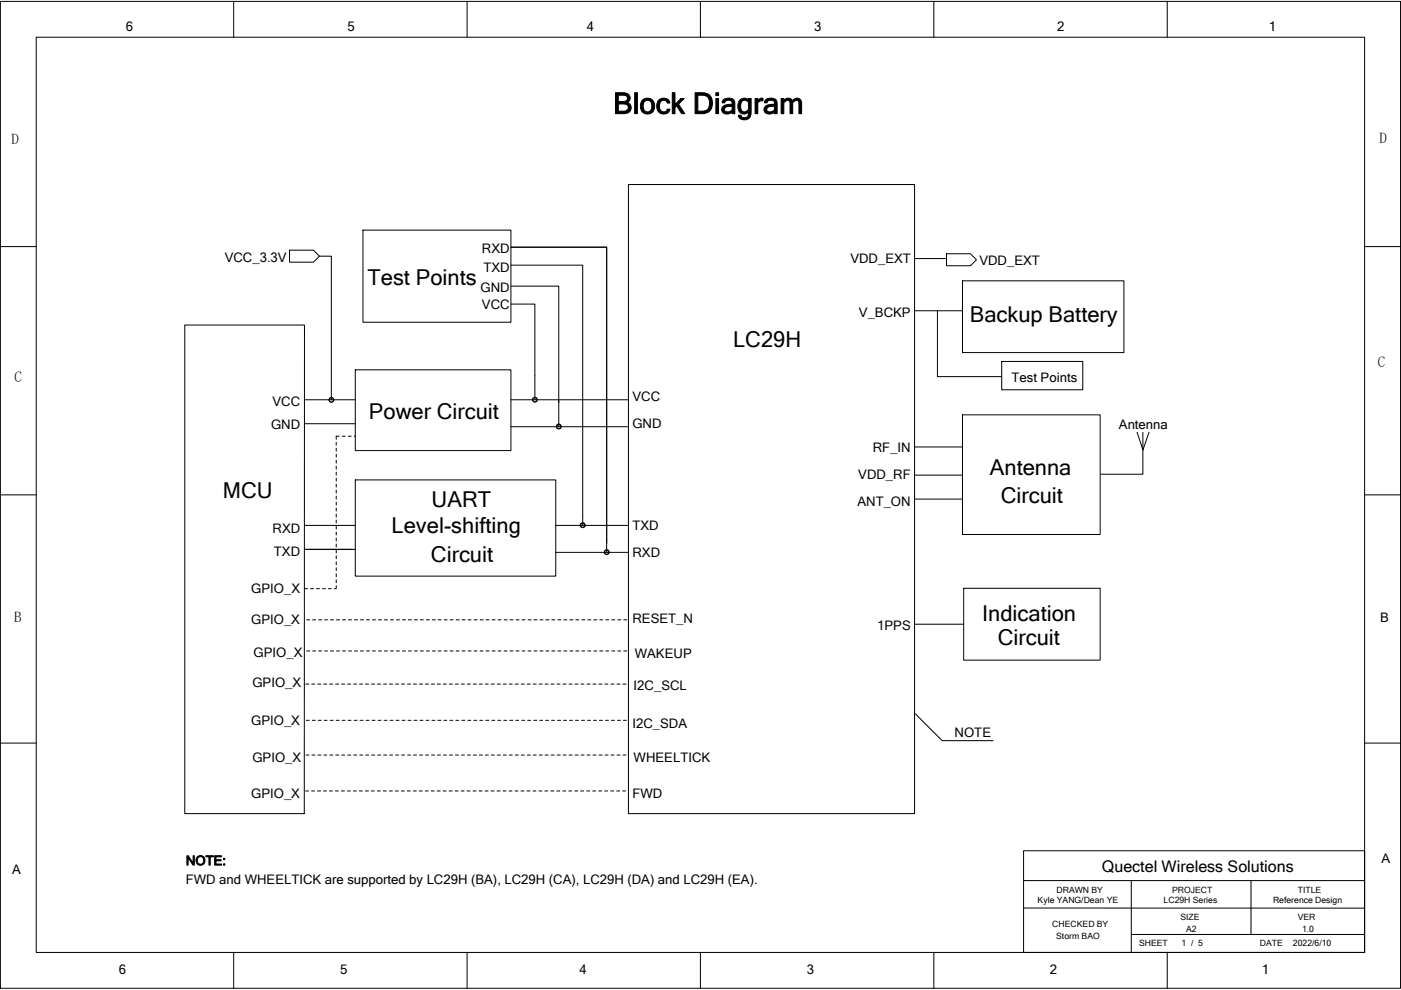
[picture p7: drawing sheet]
<svg xmlns="http://www.w3.org/2000/svg" width="297mm" height="210mm" viewBox="0 0 297 210" stroke-linecap="round" stroke-linejoin="round" font-family="sans-serif">
<g fill="none" stroke="#000" stroke-width=".21">
<path d="M.1 .3h296.8v209.3h-296.8zM7.7 7.9h281.6v194.1h-281.6zM49.5 .3v7.6M99 .3v7.6M148.5 .3v7.6M198 .3v7.6M247.5 .3v7.6M133.2 39.1h60.7v133.5h-60.7zM.1 52.3h7.6M61.4 53.1h5.1l1.2 1.2-1.2 1.3h-5.1zM67.7 54.3h2.5v30.5M77 48.8h31.3v19.5h-31.3z"/>
<path d="M108.3 56.2h15.2v55.2M193.9 54.8h6.6M200.7 53.8h5.1l1.2 1.3-1.2 1.3h-5.1zM204.1 59.6h34.2v15.2h-34.2zM289.3 52.3h7.6M39.2 68.9h25.4l-.1 103.7h-25.3zM75.3 78.4h33v17.2h-33zM108.3 64.5h5.1v20.3M108.3 60.7h10.2v24.7M193.9 65.9h10.2M198.8 65.9v14h13.6M212.4 76.7h17.2v6h-17.2z"/>
<path d="M64.6 84.8h10.7M64.6 89.9h10.7M71.3 92.5v.7M71.3 93.8v.6M71.3 95.1v.6M71.3 96.3v.7M71.3 97.6v.6M71.3 98.9v.6M71.3 92.5h.6M72.6 92.5h.6M73.8 92.5h.7M75.1 92.5h.3"/>
<path d="M108.3 84.8h24.8M108.3 90.5h24.8M118.5 84.8v5.7M193.9 94.8h10.2M204.1 98.8h.1M204.1 88h29.2v25.4h-29.2zM241.1 91.7l1.2 3.7M242.3 91.7v8.9h-8.9M243.6 91.7l-1.3 3.8M.1 105h7.6M64.6 111.4h10.7M64.6 116.5h10.7"/>
<path d="M71.3 100.1v.7M71.3 101.4v.6M71.3 102.7v.6M71.3 103.9v.7M71.3 105.2v.7M71.3 106.5v.6M71.3 107.8v.6M71.3 109v.7M71.3 110.3v.6M71.3 111.6v.6M71.3 112.8v.7M71.3 114.1v.6"/>
<path d="M71.3 115.4v.6M71.3 116.6v.7M71.3 117.9v.6M71.3 119.1v.7M75.3 101.8h42.5v20.4h-42.5zM117.8 111.4h15.3M117.8 117.2h15.3M128.6 115.3v-62.9h-20.3h20.3v64.8M193.9 105.9h10.2M193.9 100.8h10.2M289.3 105h7.6M64.6 124.9h.6"/>
<path d="M65 138.1h.7M65 131.5h.7M65.8 124.9h.7M66.3 138.1h.6M66.3 131.5h.6M67.1 124.9h.6M67.6 138.1h.6M67.6 131.5h.6M68.4 124.9h.6M68.8 138.1h.6M68.8 131.5h.6M69.6 124.9h.6"/>
<path d="M70.1 138.1h.6M70.1 131.5h.6M71.3 120.4v.7M71.3 121.7v.6M71.3 123v.6M71.3 124.2v.7h-.4M71.3 131.5h.7M71.3 138.1h.7M72.6 131.5h.7M72.6 138.1h.7M73.9 131.5h.6M73.9 138.1h.6"/>
<path d="M75.2 131.5h.6M75.2 138.1h.6M76.4 131.5h.7M76.4 138.1h.7M77.7 131.5h.6M77.7 138.1h.6M79 131.5h.6M79 138.1h.6M80.2 131.5h.7M80.2 138.1h.7M81.5 131.5h.6M81.5 138.1h.6"/>
<path d="M82.8 131.5h.6M82.8 138.1h.6M84 131.5h.7M84 138.1h.7M85.3 131.5h.7M85.3 138.1h.7M86.6 131.5h.6M86.6 138.1h.6M87.9 131.5h.6M87.9 138.1h.6M89.1 131.5h.7M89.1 138.1h.7"/>
<path d="M90.4 131.5h.6M90.4 138.1h.6M91.7 131.5h.6M91.7 138.1h.6M92.9 131.5h.6M92.9 138.1h.6M94.2 131.5h.6M94.2 138.1h.6M95.4 131.5h.7M95.4 138.1h.7M96.7 131.5h.6M96.7 138.1h.6"/>
<path d="M98 131.5h.6M98 138.1h.6M99.2 131.5h.7M99.2 138.1h.7M100.5 131.5h.7M100.5 138.1h.7M101.8 131.5h.6M101.8 138.1h.6M103.1 131.5h.6M103.1 138.1h.6M104.3 131.5h.7M104.3 138.1h.7"/>
<path d="M105.6 131.5h.6M105.6 138.1h.6M106.9 131.5h.6M106.9 138.1h.6M108.1 131.5h.7M108.1 138.1h.7M109.4 131.5h.6M109.4 138.1h.6M110.7 131.5h.6M110.7 138.1h.6M111.9 131.5h.7M111.9 138.1h.7"/>
<path d="M113.2 131.5h.7M113.2 138.1h.7M114.5 131.5h.6M114.5 138.1h.6M115.7 131.5h.7M115.7 138.1h.7M117 131.5h.6M117 138.1h.6M118.3 131.5h.6M118.3 138.1h.6M119.5 131.5h.7M119.5 138.1h.7"/>
<path d="M120.8 131.5h.7M120.8 138.1h.7M122.1 131.5h.6M122.1 138.1h.6M123.4 131.5h.6M123.4 138.1h.6M124.6 131.5h.7M124.6 138.1h.7M125.9 131.5h.6M125.9 138.1h.6M127.2 131.5h.6M127.2 138.1h.6"/>
<path d="M128.4 131.5h.7M128.4 138.1h.7M129.7 131.5h.6M129.7 138.1h.6M131 131.5h.6M131 138.1h.6M132.2 131.5h.7M132.2 138.1h.7M193.9 132.4h10.4M204.3 124.8h29v15.2h-29zM.1 157.6h7.6M64.8 145.1h.7"/>
<path d="M64.9 152.8h.7M66.1 145.1h.6M66.2 152.8h.6M67.4 145.1h.6M67.5 152.8h.6M68.6 145.1h.7M68.7 152.8h.7M69.9 145.1h.6M70 152.8h.6M71.2 145.1h.6M71.3 152.8h.6M72.4 145.1h.7"/>
<path d="M72.5 152.8h.7M73.7 145.1h.6M73.8 152.8h.6M75 145.1h.6M75.1 152.8h.6M76.2 145.1h.7M76.3 152.8h.7M77.5 145.1h.6M77.6 152.8h.7M78.8 145.1h.6M78.9 152.8h.6M80 145.1h.7"/>
<path d="M80.2 152.8h.6M81.3 145.1h.7M81.4 152.8h.7M82.6 145.1h.6M82.7 152.8h.6M83.9 145.1h.6M84 152.8h.6M85.1 145.1h.7M85.2 152.8h.7M86.4 145.1h.6M86.5 152.8h.6M87.7 145.1h.6"/>
<path d="M87.8 152.8h.6M88.9 145.1h.7M89 152.8h.7M90.2 145.1h.6M90.3 152.8h.7M91.5 145.1h.6M91.6 152.8h.6M92.7 145.1h.7M92.8 152.8h.7M94 145.1h.6M94.1 152.8h.6M95.3 145.1h.6"/>
<path d="M95.4 152.8h.6M96.5 145.1h.7M96.6 152.8h.7M97.8 145.1h.6M97.9 152.8h.6M99.1 145.1h.6M99.2 152.8h.6M100.3 145.1h.7M100.5 152.8h.6M101.6 145.1h.7M101.7 152.8h.7M102.9 145.1h.6"/>
<path d="M103 152.8h.6M104.2 145.1h.6M104.3 152.8h.6M105.4 145.1h.7M105.5 152.8h.7M106.7 145.1h.6M106.8 152.8h.6M108 145.1h.6M108.1 152.8h.6M109.2 145.1h.7M109.3 152.8h.7M110.5 145.1h.6"/>
<path d="M110.6 152.8h.6M111.8 145.1h.6M111.9 152.8h.6M113 145.1h.7M113.2 152.8h.6M114.3 145.1h.7M114.4 152.8h.7M115.6 145.1h.6M115.7 152.8h.6M116.8 145.1h.7M116.9 152.8h.7M118.1 145.1h.6"/>
<path d="M118.2 152.8h.6M119.4 145.1h.6M119.5 152.8h.6M120.6 145.1h.7M120.8 152.8h.6M121.9 145.1h.7M122 152.8h.7M123.2 145.1h.6M123.3 152.8h.6M124.5 145.1h.6M124.6 152.8h.6M125.7 145.1h.7"/>
<path d="M125.8 152.8h.7M127 145.1h.6M127.1 152.8h.6M128.3 145.1h.6M128.4 152.8h.6M129.5 145.1h.7M129.6 152.8h.7M130.8 145.1h.6M130.9 152.8h.6M132.1 145.1h.6M132.2 152.8h.6M194.1 151.4l5.7 5.7h10.7"/>
<path d="M289.3 157.6h7.6M64.8 167.8h.6M64.9 160.1h.6M66.1 167.8h.6M66.1 160.1h.7M67.3 167.8h.7M67.4 160.1h.6M68.6 167.8h.6M68.7 160.1h.6M69.8 167.8h.7M69.9 160.1h.6M71.1 167.8h.7"/>
<path d="M71.2 160.1h.6M72.4 167.8h.6M72.5 160.1h.6M73.7 167.8h.6M73.7 160.1h.7M74.9 167.8h.7M75 160.1h.6M76.2 167.8h.6M76.3 160.1h.6M77.5 167.8h.6M77.5 160.1h.7M78.7 167.8h.7"/>
<path d="M78.8 160.1h.6M80 167.8h.6M80.1 160.1h.6M81.3 167.8h.6M81.3 160.1h.7M82.5 167.8h.7M82.6 160.1h.6M83.8 167.8h.7M83.9 160.1h.6M85.1 167.8h.6M85.2 160.1h.6M86.4 167.8h.6"/>
<path d="M86.4 160.1h.7M87.6 167.8h.7M87.7 160.1h.6M88.9 167.8h.6M89 160.1h.6M90.2 167.8h.6M90.2 160.1h.7M91.4 167.8h.7M91.5 160.1h.6M92.7 167.8h.6M92.7 160.1h.7M94 167.8h.6"/>
<path d="M94 160.1h.7M95.2 167.8h.7M95.3 160.1h.6M96.5 167.8h.6M96.6 160.1h.6M97.8 167.8h.6M97.8 160.1h.7M99 167.8h.7M99.1 160.1h.6M100.3 167.8h.6M100.4 160.1h.6M101.6 167.8h.6"/>
<path d="M101.6 160.1h.7M102.8 167.8h.7M102.9 160.1h.6M104.1 167.8h.7M104.2 160.1h.6M105.4 167.8h.6M105.4 160.1h.7M106.7 167.8h.6M106.7 160.1h.7M107.9 167.8h.7M108 160.1h.6M109.2 167.8h.6"/>
<path d="M109.3 160.1h.6M110.5 167.8h.6M110.5 160.1h.7M111.7 167.8h.7M111.8 160.1h.6M113 167.8h.6M113.1 160.1h.6M114.3 167.8h.6M114.3 160.1h.7M115.5 167.8h.6M115.6 160.1h.6M116.8 167.8h.6"/>
<path d="M116.9 160.1h.6M118 167.8h.7M118.1 160.1h.7M119.3 167.8h.6M119.4 160.1h.6M120.6 167.8h.6M120.7 160.1h.6M121.9 167.8h.6M121.9 160.1h.7M123.1 167.8h.7M123.2 160.1h.6M124.4 167.8h.6"/>
<path d="M124.5 160.1h.6M125.7 167.8h.6M125.7 160.1h.7M126.9 167.8h.7M127 160.1h.7M128.2 167.8h.6M128.3 160.1h.6M129.5 167.8h.6M129.6 160.1h.6M130.7 167.8h.7M130.8 160.1h.7M132 167.8h.6"/>
<path d="M132.1 160.1h.6M217 180.4h72.3v21.6h-72.3zM217 186.8h72.3M217 192.6h72.3M239.9 186.8v15.2M239.9 198.2h49.4M265.2 186.8v11.4M49.5 202v7.6M99 202v7.6M148.5 202v7.6M198 202v7.6M247.5 202v7.6"/>
</g>
<path d="M70.2 84.7h.2v.2h-.2zM113.3 84.7h.2v.2h-.2zM118.4 90.4h.2v.2h-.2zM123.5 111.3h.2v.2h-.2zM128.5 117h.2v.2h-.2z" fill="none" stroke="#000" stroke-width=".99"/>
<text font-size="6.2" x="130" y="24.1">Block Diagram</text>
<g font-size="4.6">
<text x="77.9" y="60.4">Test Points</text>
<text x="205.6" y="68.3">Backup Battery</text>
<text x="155.4" y="73.7">LC29H</text>
<text x="78.2" y="88.9">Power Circuit</text>
<text x="209.9" y="100.8">Antenna</text>
<text x="47.3" y="105.7">MCU</text>
<text x="91.5" y="107.4">UART</text>
<text x="212.2" y="106.7">Circuit</text>
<text x="83" y="113.1">Level-shifting</text>
<text x="91.4" y="119.3">Circuit</text>
<text x="208.3" y="131.7">Indication</text>
<text x="211.6" y="136.7">Circuit</text>
</g>
<text font-size="3.4" x="233.6" y="185">Quectel Wireless Solutions</text>
<g font-size="3.2">
<text x="2.5" y="30.5">D</text>
<text x="292.5" y="30.4">D</text>
<text x="292.1" y="77.8">C</text>
<text x="3.1" y="81.1">C</text>
<text x="3" y="131.8">B</text>
</g>
<g font-size="2.8">
<text x="26.7" y="6.6">6</text>
<text x="73.7" y="6.6">5</text>
<text x="124.4" y="6.6">4</text>
<text x="172.6" y="6.6">3</text>
<text x="224.1" y="6.6">2</text>
<text x="269" y="6.6">1</text>
<text x="102.2" y="53.6">RXD</text>
<text x="47.6" y="55.5">VCC_3.3V</text>
<text x="102.5" y="57.7">TXD</text>
<text x="180.3" y="55.9">VDD_EXT</text>
<text x="207.6" y="56.3">VDD_EXT</text>
<text x="101.9" y="62">GND</text>
<text x="102.2" y="65.6">VCC</text>
<text x="182.1" y="67.2">V_BCKP</text>
<text x="214.5" y="81">Test Points</text>
<text x="57.8" y="86.1">VCC</text>
<text x="134.1" y="85.1">VCC</text>
<text x="57.5" y="91">GND</text>
<text x="134.1" y="90.8">GND</text>
<text x="185.1" y="95.9">RF_IN</text>
<text x="237.2" y="91">Antenna</text>
<text x="182" y="101.7">VDD_RF</text>
<text x="181.8" y="107.3">ANT_ON</text>
<text x="57.8" y="113">RXD</text>
<text x="134.1" y="112.5">TXD</text>
<text x="58.1" y="118">TXD</text>
<text x="134.1" y="118.2">RXD</text>
<text x="53.3" y="125.8">GPIO_X</text>
<text x="292.6" y="131.8">B</text>
<text x="53.3" y="132.4">GPIO_X</text>
<text x="134.1" y="132.2">RESET_N</text>
<text x="186" y="133.6">1PPS</text>
<text x="53.8" y="139.4">GPIO_X</text>
<text x="134.6" y="139.5">WAKEUP</text>
<text x="53.5" y="145.7">GPIO_X</text>
<text x="134.3" y="146.5">I2C_SCL</text>
<text x="53.3" y="153.8">GPIO_X</text>
<text x="134.1" y="154.5">I2C_SDA</text>
<text x="53.5" y="161.5">GPIO_X</text>
<text x="134.3" y="161.6">WHEELTICK</text>
<text x="202.4" y="156.3">NOTE</text>
<text x="53.3" y="169.2">GPIO_X</text>
<text x="134.1" y="169.2">FWD</text>
<text x="2.6" y="185.3">A</text>
<text x="39.4" y="183.5">NOTE:</text>
<text x="292.9" y="183.1">A</text>
<text x="39.4" y="187.5">FWD and WHEELTICK are supported by LC29H (BA), LC29H (CA), LC29H (DA) and LC29H (EA).</text>
<text x="25.2" y="206.6">6</text>
<text x="72.1" y="206.6">5</text>
<text x="122.8" y="206.6">4</text>
<text x="171.1" y="206.6">3</text>
<text x="222.6" y="206.6">2</text>
<text x="267.5" y="206.6">1</text>
</g>
<g font-size="1.8">
<text x="220" y="191.6">Kyle YANG/Dean YE</text>
<text x="224" y="189.3">DRAWN BY</text>
<text x="246.7" y="191.6">LC29H Series</text>
<text x="248.5" y="189.3">PROJECT</text>
<text x="269.9" y="191.6">Reference Design</text>
<text x="275.1" y="189.3">TITLE</text>
<text x="223.1" y="196.7">CHECKED BY</text>
<text x="250.3" y="195.2">SIZE</text>
<text x="251.5" y="197.6">A2</text>
<text x="275.1" y="195.2">VER</text>
<text x="276.1" y="197.6">1.0</text>
<text x="223.9" y="199.2">Storm BAO</text>
<text x="241.5" y="200.7">SHEET</text>
<text x="250.5" y="200.7">1 / 5</text>
<text x="267.1" y="200.7">DATE</text>
<text x="274.1" y="200.7">2022/6/10</text>
</g>
</svg>
